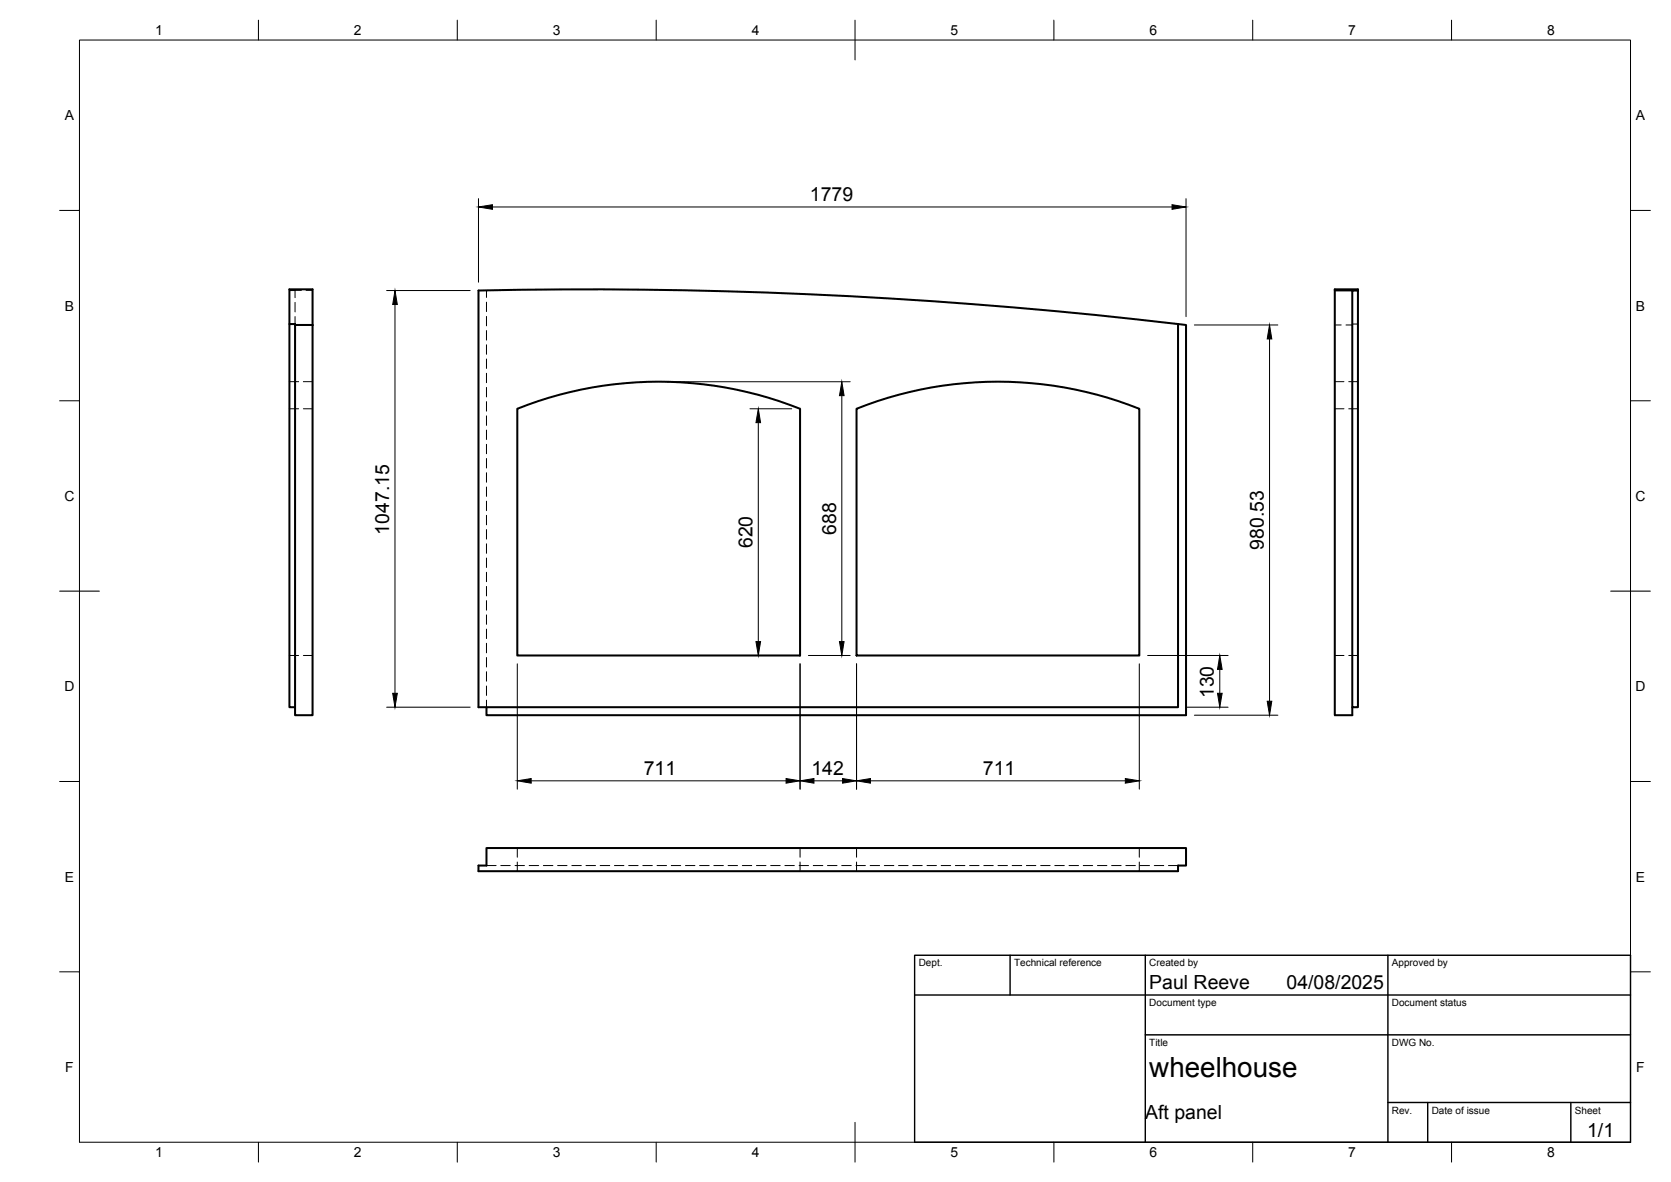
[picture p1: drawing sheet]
<svg xmlns="http://www.w3.org/2000/svg" width="420mm" height="297mm" viewBox="0 0 420 297" stroke-linecap="round" stroke-linejoin="round" font-family="sans-serif">
<!-- layer: Visible -->
<path d="M120.3 73a1273.8 1273.8 0 0 1 175.9 8.4v96.3h-175.9zM335.6 73v106.7h4.4v-2M340 73h1.4v104.7h-1.4zM340 73h-4.4v-.3h5.8v.3M340 73h.1M72.8 81.4v-8.7h5.8v9M74.2 81.7v-.3h-1.4v96.3h1.4M74.2 81.7h4.4v98h-4.4zM296.2 81.4l2 .3v98h-175.9v-2M130.1 102.7a96.1 96.1 0 0 1 71.1 0v62h-71.1zM215.4 102.7a96.1 96.1 0 0 1 71.1 0v62h-71.1zM122.3 213.1h175.9v4.4h-2v1.4h-175.9v-1.4h2z" fill="none" stroke="#000" stroke-width=".51"/>
<!-- layer: Hidden -->
<g fill="none" stroke="#000" stroke-width=".25">
<path d="M74.2 73v1.8M74.2 76v2.4M74.2 79.6v1.8M75.8 73h-3M77 73h1.6M122.3 73v1.7M122.3 75.9v2.4M122.3 79.5v2.4M72.8 95.9h2.3M76.3 95.9h2.3M122.3 83.1v2.4M122.3 86.6v2.4"/>
<path d="M122.3 90.2v2.4M122.3 93.8v2.4M122.3 97.4v2.3M335.6 95.9h2.3M335.6 81.7h1.6M338.4 81.7h1.6M339.1 95.9h2.3M340 81.4h1.4M72.8 102.7h2.3M76.3 102.7h2.3M122.3 100.9v2.4M122.3 104.5v2.4"/>
<path d="M122.3 108.1v2.4M122.3 111.7v2.3M122.3 115.2v2.4M122.3 118.8v2.4M335.6 102.7h2.3M339.1 102.7h2.3M122.3 122.4v2.3M122.3 125.9v2.4M122.3 129.5v2.4M122.3 133.1v2.4M122.3 136.7v2.4M122.3 140.2v2.4"/>
<path d="M122.3 143.8v2.4M122.3 147.4v2.4M122.3 150.9v2.4M122.3 154.5v2.4M122.3 158.1v2.4M72.8 164.7h2.3M76.3 164.7h2.3M122.3 161.7v2.3M122.3 165.2v2.4M122.3 168.8v2.4M122.3 172.4v2.4M122.3 176v1.7"/>
<path d="M335.6 164.7h2.3M339.1 164.7h2.3M122.3 217.5h2.4M125.9 217.5h2.4M129.5 217.5h2.4M130.1 213.1v2.3M130.1 216.6v2.3M133.1 217.5h2.3M136.6 217.5h2.4M140.2 217.5h2.4M143.8 217.5h2.4M147.3 217.5h2.4"/>
<path d="M150.9 217.5h2.4M154.5 217.5h2.4M158.1 217.5h2.3M161.6 217.5h2.4M165.2 217.5h2.4M168.8 217.5h2.4M172.4 217.5h2.3M175.9 217.5h2.4M179.5 217.5h2.4M183.1 217.5h2.3M186.6 217.5h2.4M190.2 217.5h2.4"/>
<path d="M193.8 217.5h2.4M197.4 217.5h2.3M200.9 217.5h2.4M201.2 213.1v2.3M201.2 216.6v2.3M204.5 217.5h2.4M208.1 217.5h2.4M211.6 217.5h2.4M215.2 217.5h2.4M215.4 213.1v2.3M215.4 216.6v2.3M218.8 217.5h2.4"/>
<path d="M222.4 217.5h2.3M225.9 217.5h2.4M229.5 217.5h2.4M233.1 217.5h2.4M236.6 217.5h2.4M240.2 217.5h2.4M243.8 217.5h2.4M247.4 217.5h2.3M250.9 217.5h2.4M254.5 217.5h2.4M258.1 217.5h2.4M261.7 217.5h2.3"/>
<path d="M265.2 217.5h2.4M268.8 217.5h2.4M272.4 217.5h2.3M275.9 217.5h2.4M279.5 217.5h2.4M283.1 217.5h2.4M286.5 213.1v2.3M286.5 216.6v2.3M286.7 217.5h2.3M290.2 217.5h2.4M293.8 217.5h2.4"/>
</g>
<!-- layer: BORDER -->
<g fill="none" stroke="#000" stroke-width=".25">
<path d="M20 10.1h390v276.9h-390zM65 5.1v5M115 5.1v5M165 5.1v5M215 5.1v10M265 5.1v5M315 5.1v5M365 5.1v5M15 52.9h5M410 52.9h5M15 100.7h5M410 100.7h5"/>
<path d="M15 148.6h10M405 148.6h10M15 196.4h5M410 196.4h5M15 244.2h5M410 244.2h5M65 287v5M115 287v5M165 287v5M215 282.1v9.9M265 287v5M315 287v5"/>
<path d="M365 287v5"/>
</g>
<!-- layer: TITLEBLOCK -->
<path d="M230 240.1h180v46.9h-180zM230 250h180M254 240.1v9.9M288 240.1v46.9M349 240.1v46.9M288 260.1h122M349 277.1h61M359 277.1v9.9M395 277.1v9.9" fill="none" stroke="#000" stroke-width=".36"/>
<!-- layer: FD_Dimensions -->
<g fill="none" stroke="#000" stroke-width=".25">
<path d="M120.3 49.9v21M123.8 52h170.9M298.2 49.9v29.7M97.2 73h21M99.3 76.5v97.7M167.7 95.9h46.1M211.7 99.4v61.8M300.3 81.7h21M319.2 85.2v91M188.6 102.7h10.5M190.7 106.2v55M97.2 177.7h21"/>
<path d="M130.1 166.8v31.5M188.6 164.7h10.5M201.2 166.8v31.5M203.3 164.7h10.5M215.4 166.8v31.5M286.5 166.8v31.5M288.6 164.7h20.2M298.3 177.7h10.5M300.3 179.7h21M306.7 168.2v6M133.6 196.2h64.1M204.7 196.2h7.2"/>
<path d="M218.9 196.2h64.1"/>
</g>
<g fill="#000" stroke="#000" stroke-width=".25">
<path d="M120.3 52l3.5-.6v1.2zM294.7 51.4l3.5 .6-3.5 .6zM99.3 73l.6 3.5h-1.2zM211.7 95.9l.5 3.5h-1.1zM319.2 81.7l.6 3.5h-1.2zM190.7 102.7l.5 3.5h-1.1zM98.7 174.2h1.2l-.6 3.5zM190.1 161.2h1.1l-.5 3.5zM211.1 161.2h1.1l-.5 3.5zM306.7 164.7l.6 3.5h-1.2zM306.1 174.2h1.2l-.6 3.5zM318.6 176.2h1.2l-.6 3.5z"/>
<path d="M130.1 196.2l3.5-.5v1.1zM197.7 195.7l3.5 .5-3.5 .6zM201.2 196.2l3.5-.5v1.1zM211.9 195.7l3.5 .5-3.5 .6zM215.4 196.2l3.5-.5v1.1zM283 195.7l3.5 .5-3.5 .6z"/>
</g>
<text font-size="7" x="289" y="270.6">wheelhouse</text>
<g font-size="4.9">
<text x="203.7" y="50.6">1779</text>
<text x="97.9" y="134.4" transform="rotate(-90 97.9 134.4)">1047.15</text>
<text x="189.2" y="137.8" transform="rotate(-90 189.2 137.8)">620</text>
<text x="210.2" y="134.4" transform="rotate(-90 210.2 134.4)">688</text>
<text x="317.8" y="138.2" transform="rotate(-90 317.8 138.2)">980.53</text>
<text x="305.2" y="175.5" transform="rotate(-90 305.2 175.5)">130</text>
<text x="161.9" y="194.8">711</text>
<text x="204" y="194.8">142</text>
<text x="247.2" y="194.8">711</text>
<text x="289" y="248.5">Paul Reeve</text>
<text x="323.5" y="248.5">04/08/2025</text>
<text x="288" y="281.1">Aft panel</text>
<text x="399.1" y="285.7">1/1</text>
</g>
<g font-size="3.5">
<text x="39" y="8.8">1</text>
<text x="89" y="8.8">2</text>
<text x="139" y="8.8">3</text>
<text x="189" y="8.8">4</text>
<text x="239" y="8.8">5</text>
<text x="289" y="8.8">6</text>
<text x="339" y="8.8">7</text>
<text x="389" y="8.8">8</text>
<text x="16.3" y="30.2">A</text>
<text x="411.3" y="30.2">A</text>
<text x="16.3" y="78">B</text>
<text x="411.3" y="78">B</text>
<text x="16.2" y="125.9">C</text>
<text x="411.2" y="125.9">C</text>
<text x="16.2" y="173.7">D</text>
<text x="411.2" y="173.7">D</text>
<text x="16.3" y="221.6">E</text>
<text x="411.3" y="221.6">E</text>
<text x="16.4" y="269.4">F</text>
<text x="411.4" y="269.4">F</text>
<text x="39" y="290.8">1</text>
<text x="89" y="290.8">2</text>
<text x="139" y="290.8">3</text>
<text x="189" y="290.8">4</text>
<text x="239" y="290.8">5</text>
<text x="289" y="290.8">6</text>
<text x="339" y="290.8">7</text>
<text x="389" y="290.8">8</text>
</g>
<g font-size="2.5">
<text x="231" y="242.9">Dept.</text>
<text x="255" y="242.9">Technical reference</text>
<text x="289" y="242.9">Created by</text>
<text x="350" y="242.9">Approved by</text>
<text x="289" y="252.8">Document type</text>
<text x="350" y="252.8">Document status</text>
<text x="289" y="262.9">Title</text>
<text x="350" y="262.9">DWG No.</text>
<text x="350" y="279.9">Rev.</text>
<text x="360" y="279.9">Date of issue</text>
<text x="396" y="279.9">Sheet</text>
</g>
</svg>
